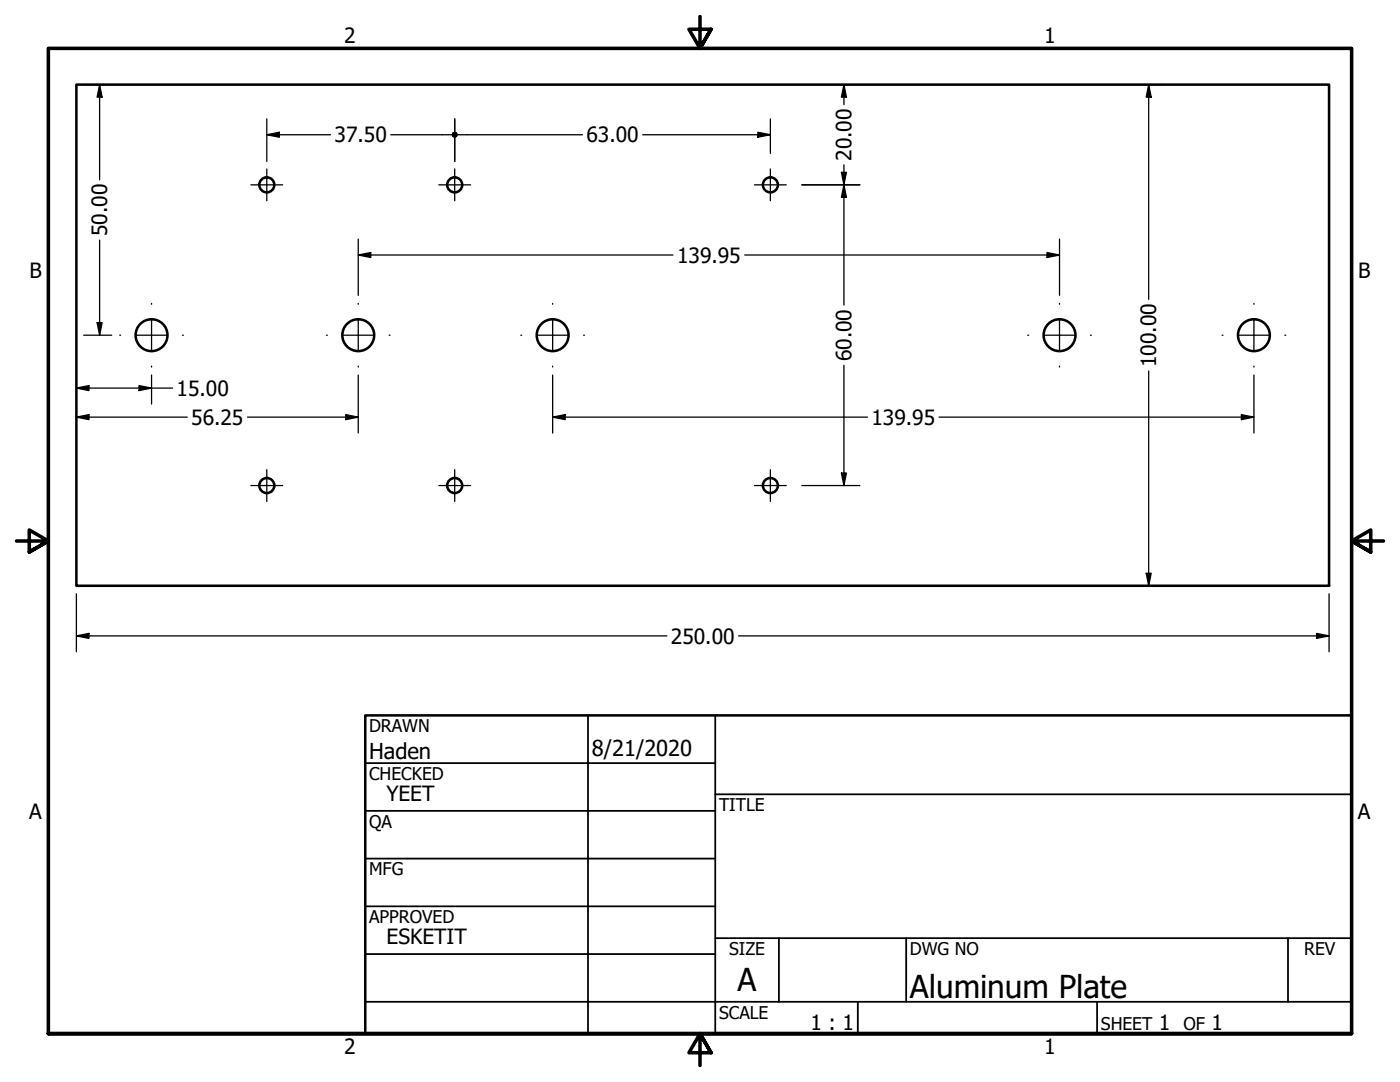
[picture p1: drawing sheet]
<svg xmlns="http://www.w3.org/2000/svg" width="279mm" height="216mm" viewBox="0 0 279 216" stroke-linecap="round" stroke-linejoin="round" font-family="sans-serif">
<!-- layer: Visible (ANSI) -->
<g fill="none" stroke="#000" stroke-width=".51">
<path d="M15.2 16.9h250v100h-250z"/>
<circle cx="53.2" cy="36.9" r="1.5"/>
<circle cx="90.7" cy="36.9" r="1.5"/>
<circle cx="153.7" cy="36.9" r="1.5"/>
<circle cx="30.2" cy="66.9" r="3.2"/>
<circle cx="71.5" cy="66.9" r="3.2"/>
<circle cx="110.3" cy="66.9" r="3.2"/>
<circle cx="211.5" cy="66.9" r="3.2"/>
<circle cx="250.2" cy="66.9" r="3.2"/>
<circle cx="53.2" cy="96.9" r="1.5"/>
<circle cx="90.7" cy="96.9" r="1.5"/>
<circle cx="153.7" cy="96.9" r="1.5"/>
</g>
<!-- layer: Border (ANSI) -->
<path d="M139.7 3.3v6.4l-2.2-3.9h4.4l-2.2 3.9 2.2-3.9M3.3 107.9h6.4l-3.9-2.2v4.5l3.9-2.3-3.9 2.3M276.1 107.9h-6.4l3.9-2.2v4.5l-3.9-2.3 3.9 2.3M9.7 206.2v-196.5h260v196.5h-260h260M141.9 210.1l-2.2-3.9 2.2 3.9h-4.4l2.2-3.9v6.4" fill="none" stroke="#000" stroke-width=".71"/>
<!-- layer: Title (ANSI) -->
<g fill="none" stroke="#000" stroke-width=".35">
<path d="M72.9 152.3h69.8M117.3 142.7v63.5M142.7 158.5h127M142.7 142.7v63.5M72.9 161.8h69.8M72.9 171.3h69.8M72.9 199.9h196.8M72.9 180.8h69.8M72.9 190.4h69.8M142.7 187.2h127M155.4 187.2v12.7M171.2 199.9v6.3"/>
<path d="M180.8 187.2v12.7M218.9 199.9v6.3M257 187.2v12.7"/>
</g>
<path d="M72.9 142.7h196.8v63.5h-196.8z" fill="none" stroke="#000" stroke-width=".51"/>
<!-- layer: Center Mark (ANSI) -->
<g fill="none" stroke="#000" stroke-width=".25">
<path d="M50.1 36.9h6.3M53.2 33.7v6.4M87.6 36.9h6.3M90.7 33.7v6.4M150.6 36.9h6.3M153.7 33.7v6.4M23.9 66.9h.2M27.1 66.9h6.3M30.2 60.5v.2M30.2 63.7v6.4M30.2 73.1v.1M36.4 66.9h.2"/>
<path d="M65.1 66.9h.2M68.3 66.9h6.4M71.5 60.5v.2M71.5 63.7v6.4M71.5 73.1v.1M77.7 66.9h.1M103.9 66.9h.2M107.1 66.9h6.4M110.3 60.5v.2M110.3 63.7v6.4M110.3 73.1v.1M116.5 66.9h.1"/>
<path d="M205.1 66.9h.2M208.3 66.9h6.3M211.4 60.5v.2M211.4 63.7v6.4M211.4 73.1v.1M217.6 66.9h.2M243.9 66.9h.2M247.1 66.9h6.3M250.2 60.5v.2M250.2 63.7v6.4M250.2 73.1v.1M256.4 66.9h.2"/>
<path d="M50.1 96.9h6.3M53.2 93.7v6.4M87.6 96.9h6.3M90.7 93.7v6.4M150.6 96.9h6.3M153.7 93.7v6.4"/>
</g>
<!-- layer: Dimension (ANSI) -->
<g fill="none" stroke="#000" stroke-width=".25">
<path d="M16.8 16.9h215.6M19.9 16.9l.5 2.5h-1zM19.9 16.9v19M168.4 16.9l.5 2.5h-1zM168.4 16.9v4M229.2 16.9l.5 2.5h-1zM229.2 16.9v42.8M53.2 26.9l2.5-.5v1zM53.2 26.9h12.8M53.2 23.7v8.5M78 26.9h12.1M90.7 23.7v8.5"/>
<path d="M91.4 26.9h24.8M128.3 26.9h25.4M151.2 26.4l2.5 .5-2.5 .5zM153.7 23.7v6.9M160 36.9h11.6M167.9 34.4h1l-.5 2.5zM168.4 36.9l.5 2.5h-1zM168.4 32.9v28M19.9 47.9v19M71.5 50.9l2.5-.5v1zM71.5 50.9h62.8M71.5 47.7v11.2"/>
<path d="M148.6 50.9h62.8M209 50.4l2.4 .5-2.4 .5zM211.4 47.7v11.2M15.2 77.4l2.5-.5v1zM15.2 77.4h19.2M16.7 66.9h5.6M19.4 64.4h1l-.5 2.5zM27.7 76.9l2.5 .5-2.5 .5zM30.2 74.8v5.8M71.5 74.8v11.6M110.3 74.8v11.6M168.4 72.9v24"/>
<path d="M229.2 74v42.9M250.2 74.8v11.6M15.2 83.2l2.5-.5v1zM15.2 83.2h22.2M49.4 83.2h22.1M69 82.7l2.5 .5-2.5 .5zM110.3 83.2l2.5-.5v1zM110.3 83.2h62.8M160 96.9h11.6M167.9 94.4h1l-.5 2.5zM187.4 83.2h62.8M247.7 82.7l2.5 .5-2.5 .5z"/>
<path d="M15.2 118.5v11.6M16.8 116.9h215.6M228.7 114.4h1l-.5 2.5zM265.2 118.5v11.6M15.2 126.9l2.5-.5v1zM15.2 126.9h117.9M147.4 126.9h117.8M262.7 126.4l2.5 .5-2.5 .5z"/>
</g>
<g fill="#000">
<path d="M19.9 16.9l.5 2.5h-1z" fill-rule="evenodd"/>
<path d="M168.4 16.9l.5 2.5h-1z" fill-rule="evenodd"/>
<path d="M229.2 16.9l.5 2.5h-1z" fill-rule="evenodd"/>
<path d="M53.2 26.9l2.5-.5v1z" fill-rule="evenodd"/>
<path d="M151.2 26.4l2.5 .5-2.5 .5z" fill-rule="evenodd"/>
<path d="M167.9 34.4h1l-.5 2.5z" fill-rule="evenodd"/>
<path d="M168.4 36.9l.5 2.5h-1z" fill-rule="evenodd"/>
<path d="M71.5 50.9l2.5-.5v1z" fill-rule="evenodd"/>
<path d="M209 50.4l2.4 .5-2.4 .5z" fill-rule="evenodd"/>
<path d="M15.2 77.4l2.5-.5v1z" fill-rule="evenodd"/>
<path d="M19.4 64.4h1l-.5 2.5z" fill-rule="evenodd"/>
<path d="M27.7 76.9l2.5 .5-2.5 .5z" fill-rule="evenodd"/>
<path d="M15.2 83.2l2.5-.5v1z" fill-rule="evenodd"/>
<path d="M69 82.7l2.5 .5-2.5 .5z" fill-rule="evenodd"/>
<path d="M110.3 83.2l2.5-.5v1z" fill-rule="evenodd"/>
<path d="M167.9 94.4h1l-.5 2.5z" fill-rule="evenodd"/>
<path d="M247.7 82.7l2.5 .5-2.5 .5z" fill-rule="evenodd"/>
<path d="M228.7 114.4h1l-.5 2.5z" fill-rule="evenodd"/>
<path d="M15.2 126.9l2.5-.5v1z" fill-rule="evenodd"/>
<path d="M262.7 126.4l2.5 .5-2.5 .5z" fill-rule="evenodd"/>
<circle cx="90.7" cy="26.9" r=".63"/>
<circle cx="90.7" cy="26.9" r=".62"/>
</g>
<g font-size="6.3">
<text x="147.2" y="197.7">A</text>
<text x="181.6" y="199">Aluminum Plate</text>
</g>
<g font-size="4.4">
<text x="73.7" y="151.4">Haden</text>
<text x="118.1" y="150.8">8/21/2020</text>
</g>
<g font-size="4.2">
<text x="68.7" y="8.6">2</text>
<text x="208.4" y="8.6">1</text>
<text x="66.8" y="28.4">37.50</text>
<text x="117" y="28.4">63.00</text>
<text x="169.9" y="32.1" transform="rotate(-90 169.9 32.1)">20.00</text>
<text x="21.4" y="47.1" transform="rotate(-90 21.4 47.1)">50.00</text>
<text x="135.1" y="52.4">139.95</text>
<text x="5.9" y="55.5">B</text>
<text x="271.1" y="55.5">B</text>
<text x="169.9" y="72.1" transform="rotate(-90 169.9 72.1)">60.00</text>
<text x="230.8" y="73.2" transform="rotate(-90 230.8 73.2)">100.00</text>
<text x="35.3" y="79">15.00</text>
<text x="38.2" y="84.8">56.25</text>
<text x="173.9" y="84.8">139.95</text>
<text x="133.9" y="128.4">250.00</text>
<text x="77.1" y="159.9">YEET</text>
<text x="5.8" y="163.4">A</text>
<text x="271" y="163.4">A</text>
<text x="77.2" y="188.3">ESKETIT</text>
<text x="161.8" y="205.5">1 : 1</text>
<text x="231.3" y="205.4">1</text>
<text x="241.8" y="205.4">1</text>
<text x="68.7" y="210.3">2</text>
<text x="208.4" y="210.3">1</text>
</g>
<g font-size="3.5">
<text x="73.7" y="146">DRAWN</text>
<text x="73.7" y="155.6">CHECKED</text>
<text x="143.5" y="161.8">TITLE</text>
<text x="73.7" y="165.2">QA</text>
<text x="73.7" y="174.7">MFG</text>
<text x="73.7" y="184.2">APPROVED</text>
<text x="145.5" y="190.5">SIZE</text>
<text x="181.6" y="190.6">DWG NO</text>
<text x="260.3" y="190.5">REV</text>
<text x="143.5" y="203.2">SCALE</text>
<text x="219.7" y="205.4">SHEET</text>
<text x="236.2" y="205.4">OF</text>
</g>
</svg>
